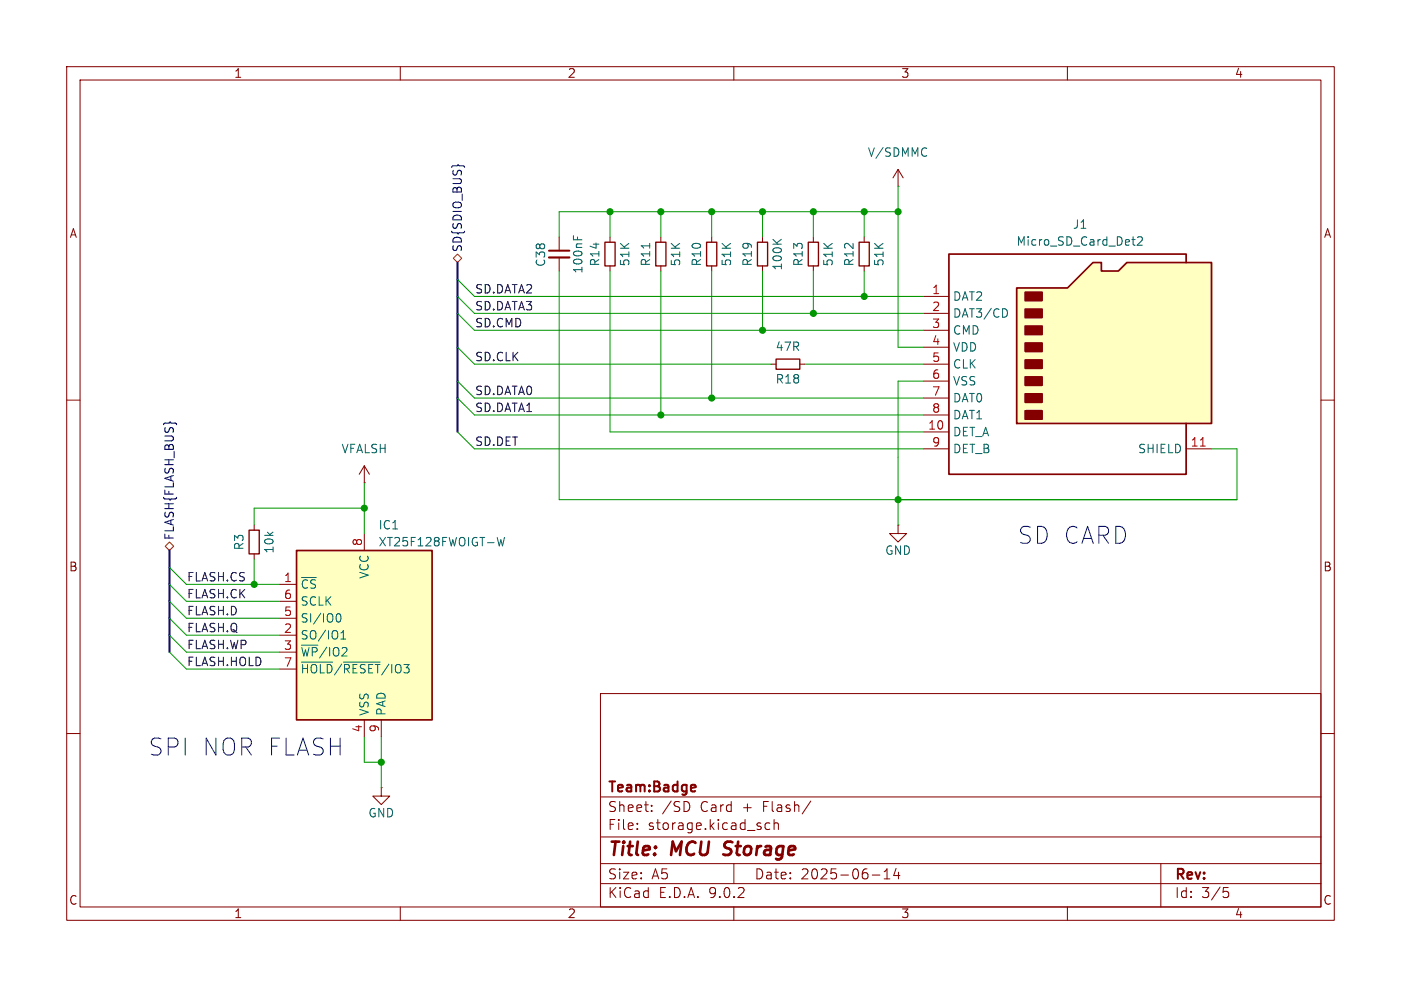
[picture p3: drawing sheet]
<svg xmlns="http://www.w3.org/2000/svg" width="210mm" height="148mm" viewBox="0 0 210 148" stroke-linecap="round" stroke-linejoin="round" font-family="sans-serif">
<g fill="none" stroke="#840000" stroke-width=".15">
<path d="M10 10h190v128h-190zM12 12h186v124h-186zM60 10v2M110 10v2M160 10v2M121.9 35.6v.7M121.9 39.9v.7M10 60h2M198 60h2M10 110h2M57.1 118.1v1.3h1.3l-1.3 1.3-1.2-1.3h1.2M57.1 118.1h.1"/>
<path d="M90 104h108v32h-108zM90 119.5h108M198 110h2M60 136v2M90 132.5h108M90 129.5h108M90 125.5h108M95.5 124.2v.2M95.5 123.5v.1M97.7 121.5v.2M97.7 120.8v.1M103.3 120.5v.8"/>
<path d="M110 136v2M110 129.5v3M115.4 123.5l-.4-.1-.3 .3v.4l.1 .2h.6M116 123.5a.37 .37 0 0 1 .7 .1v.8M116 122.9v1.5M121.5 120.1l-1.2 1.9M130.8 131.2h1.1M132.5 131.8h.9M132.5 130.7l.5-.4v1.5M134.3 130.2l-.3 1.1h.9M134.7 130.8v1M160 136v2"/>
<path d="M174 129.5v6.5M183.4 133.1h.7M183.5 133.7h.4l.3 .2v.4l-.2 .2-.5 .1"/>
</g>
<path d="M108.4 128.1l.3 .1M108.7 126.4l-.1 .2 .1 .4" fill="none" stroke="#840000" stroke-width=".4"/>
<path d="M104.2 117.8l.1 .2-.7 .2" fill="none" stroke="#840000" stroke-width=".3"/>
<path d="M121.2 36.3h1.5v3.6h-1.5z" fill="none" stroke="#840000" stroke-width=".2"/>
<path d="M44.4 82.6h20.4v25.4h-20.4z" fill="#ffffc2"/>
<path d="M44.4 82.6h20.4v25.4h-20.4z" fill="none" stroke="#840000" stroke-width=".25"/>
<g fill="none" stroke="#840000" stroke-width=".15">
<path d="M54.6 72.4h.1M54.6 69.9v2.5M54.6 69.9l-.8 1.2M54.6 69.9l.8 1.2M134.6 78.7v1.3h1.3l-1.3 1.3-1.3-1.3h1.3M134.6 78.7h.1M41.9 87.6h2.5M41.9 90.2h2.5M41.9 92.7h2.5M41.9 95.3h2.5M41.9 97.8h2.5M54.6 80v2.6"/>
<path d="M41.9 100.3h2.5M54.6 108v2.5M57.1 108v2.5"/>
</g>
<path d="M45.2 99.3h4.7M50.5 92.1l.2-.1a.69 .69 0 0 1 .5 .5 .69 .69 0 0 1-.3 .7l-.2 .1-.2-.1M51.1 95.8h.7M51.1 94.9l.4-.3v1.2M51.5 99.3h5.5M74.5 80.6l.3 1.3 .3-.9 .2 .9 .3-1.3" fill="none" stroke="#006464" stroke-width=".15"/>
<path d="M152.4 43.2h7.6l3.8-3.8h1.3v1.2h2.5l1.3-1.2h12.7v24.1h-29.2z" fill="#ffffc2"/>
<path d="M177.8 39.4v-1.3h-35.6v33h35.6v-7.6M152.4 43.2h7.6l3.8-3.8h1.3v1.2h2.5l1.3-1.2h12.7v24.1h-29.2z" fill="none" stroke="#840000" stroke-width=".25"/>
<g fill="#840000" stroke="#840000" stroke-width=".25">
<path d="M153.7 43.8h2.5v1.3h-2.5z"/>
<path d="M153.7 46.4h2.5v1.2h-2.5z"/>
<path d="M153.7 48.9h2.5v1.3h-2.5z"/>
<path d="M153.7 51.4h2.5v1.3h-2.5z"/>
<path d="M153.7 54h2.5v1.2h-2.5z"/>
<path d="M153.7 56.5h2.5v1.3h-2.5z"/>
<path d="M153.7 59.1h2.5v1.2h-2.5z"/>
<path d="M153.7 61.6h2.5v1.3h-2.5z"/>
</g>
<g fill="none" stroke="#840000" stroke-width=".15">
<path d="M83.8 35.6v2M83.8 38.6v2M91.4 35.6v.7M91.4 39.9v.7M99.1 35.6v.7M99.1 39.9v.7M106.7 35.6v.7M106.7 39.9v.7M114.3 35.6v.7M114.3 39.9v.7M129.5 35.6v.7M129.5 39.9v.7"/>
<path d="M134.6 27.9h.1M134.6 25.4l-.7 1.3M134.6 25.4l.8 1.3M134.6 25.4v2.5M115.6 54.6h.7M119.9 54.6h.7M138.4 44.5h3.8M138.4 47h3.8M138.4 49.5h3.8M138.4 52.1h3.8M138.4 54.6h3.8M138.4 57.2h3.8"/>
<path d="M138.4 59.7h3.8M38.1 78.7v.8M138.4 62.2h3.8M138.4 64.8h3.8M138.4 67.3h3.8M177.8 67.3h3.8M38.1 83.1v.7"/>
</g>
<path d="M86 35.4v.6M86.6 35.5v.5M97.4 36.5v.7M115.9 35.9l.7 .7M117.1 35.9l-.7 .5M138.9 22.2v.1M138.9 23.3v.1M169.7 35.9h.4M170 36.8h.1M170.5 35.6l.5-.1 .2 .1v.3l-.7 .9h.7M150.8 46.4l.2 .4v.5l-.2 .2" fill="none" stroke="#006464" stroke-width=".15"/>
<path d="M179.9 66.9h.8" fill="none" stroke="#a90000" stroke-width=".15"/>
<path d="M90.7 36.3h1.5v3.6h-1.5zM98.3 36.3h1.5v3.6h-1.5zM105.9 36.3h1.5v3.6h-1.5zM113.5 36.3h1.6v3.6h-1.6zM128.8 36.3h1.5v3.6h-1.5zM116.3 53.8h3.6v1.6h-3.6zM37.3 79.5h1.6v3.6h-1.6z" fill="none" stroke="#840000" stroke-width=".2"/>
<path d="M82.3 37.6h3" fill="none" stroke="#840000" stroke-width=".3"/>
<path d="M82.3 38.6h3" fill="none" stroke="#840000" stroke-width=".33"/>
<path d="M68.6 24.8l.1-.1v.1" fill="none" stroke="#000084" stroke-width=".15"/>
<path d="M67.9 38.7l.7-.6 .6 .6-.6 .7z" fill="none" stroke="#725600" stroke-width=".15"/>
<path d="M25.4 63.4l.1-.1 .1 .1" fill="none" stroke="#000084" stroke-width=".16"/>
<path d="M24.8 81.9l.6-.6 .6 .6-.6 .7z" fill="none" stroke="#725600" stroke-width=".16"/>
<path d="M68.6 39.4v25.4M25.4 82.6v15.2" fill="none" stroke="#000084" stroke-width=".3"/>
<g fill="none" stroke="#009600" stroke-width=".15">
<path d="M91.4 31.8v3.8M99.1 31.8v3.8M106.7 31.8v3.8M114.3 31.8v3.8M121.9 31.8v3.8M129.5 31.8v3.8M134.6 27.9v24.2h3.8M134.6 31.8h-50.8v3.8M68.6 57.2l2.5 2.5h67.3M68.6 41.9l2.5 2.6h67.3M68.6 44.5l2.5 2.5h67.3M68.6 47l2.5 2.5h67.3"/>
<path d="M68.6 52.1l2.5 2.5h44.5M68.6 59.7l2.5 2.5h67.3M83.8 40.6v34.3h101.6v-7.6h-3.8M91.4 40.6v24.2h47M99.1 40.6v21.6M106.7 40.6v19.1M114.3 40.6v8.9M120.6 54.6h17.8M121.9 40.6v6.4M129.5 40.6v3.9M138.4 57.2h-3.8v21.5M54.6 72.4v7.6"/>
<path d="M54.6 76.2h-16.5v2.5M68.6 64.8l2.5 2.5h67.3M25.4 97.8l2.5 2.5h14M25.4 92.7l2.5 2.6h14M25.4 95.3l2.5 2.5h14M25.4 85.1l2.5 2.5h14M25.4 87.6l2.5 2.6h14M25.4 90.2l2.5 2.5h14M38.1 83.8v3.8M54.6 110.5v3.8h2.5M57.1 110.5v7.6"/>
</g>
<g fill="#009600" stroke="#009600" stroke-width=".15">
<circle cx="99.1" cy="31.8" r=".46"/>
<circle cx="91.4" cy="31.8" r=".46"/>
<circle cx="38.1" cy="87.6" r=".46"/>
<circle cx="57.1" cy="114.3" r=".46"/>
<circle cx="54.6" cy="76.2" r=".46"/>
<circle cx="134.6" cy="74.9" r=".46"/>
<circle cx="106.7" cy="59.7" r=".46"/>
<circle cx="121.9" cy="47" r=".46"/>
<circle cx="121.9" cy="31.8" r=".46"/>
<circle cx="114.3" cy="31.8" r=".46"/>
<circle cx="129.5" cy="31.8" r=".46"/>
<circle cx="129.5" cy="44.5" r=".46"/>
<circle cx="134.6" cy="31.8" r=".46"/>
<circle cx="99.1" cy="62.2" r=".46"/>
<circle cx="114.3" cy="49.5" r=".46"/>
<circle cx="106.7" cy="31.8" r=".46"/>
</g>
<g font-size="3.5" fill="#0000c2">
<text x="152.4" y="81.8">SD CARD</text>
<text x="22.1" y="113.5">SPI NOR FLASH</text>
</g>
<g font-size="2.8" fill="#840000">
<text x="91" y="128.9">Title:</text>
<text x="100.7" y="128.9">MCU</text>
<text x="109.4" y="128.9">Storage</text>
</g>
<g font-size="2.1" fill="#840000">
<text x="91" y="119.2">Team:Badge</text>
<text x="91" y="124.7">File:</text>
<text x="91" y="122">Sheet:</text>
<text x="97.1" y="124.7">storage.kicad_sch</text>
<text x="99.2" y="122">/SD</text>
<text x="105" y="122">Card</text>
<text x="111.5" y="122">+</text>
<text x="114.6" y="122">Flash/</text>
<text x="91" y="134.9">KiCad</text>
<text x="91" y="132.1">Size:</text>
<text x="97.7" y="132.1">A5</text>
<text x="98.7" y="134.9">E.D.A.</text>
<text x="106.3" y="134.9">9.0.2</text>
<text x="113" y="132.1">Date:</text>
<text x="120" y="132.1">2025-06-14</text>
<text x="176" y="132.3">Rev:</text>
<text x="176" y="134.9">Id:</text>
<text x="180.1" y="134.9">3/5</text>
</g>
<g font-size="1.8" fill="#840000">
<text x="35" y="11.9">1</text>
<text x="85" y="11.9">2</text>
<text x="135" y="11.9">3</text>
<text x="185" y="11.9">4</text>
<text x="10.3" y="35.9">A</text>
<text x="198.4" y="35.9">A</text>
<text x="10.3" y="85.9">B</text>
<text x="198.3" y="85.9">B</text>
<text x="10.3" y="135.9">C</text>
<text x="35" y="137.9">1</text>
<text x="85" y="137.9">2</text>
<text x="135" y="137.9">3</text>
<text x="185" y="137.9">4</text>
<text x="198.3" y="135.9">C</text>
</g>
<g font-size="1.8" fill="#006464">
<text x="130" y="23.7">V/SDMMC</text>
<text x="160.7" y="34.5">J1</text>
<text x="81.9" y="40.1" transform="rotate(-90 81.9 40.1)">C38</text>
<text x="87.5" y="41.1" transform="rotate(-90 87.5 41.1)">100nF</text>
<text x="90.1" y="40" transform="rotate(-90 90.1 40)">R14</text>
<text x="94.6" y="40" transform="rotate(-90 94.6 40)">51K</text>
<text x="97.7" y="40" transform="rotate(-90 97.7 40)">R11</text>
<text x="102.2" y="40" transform="rotate(-90 102.2 40)">51K</text>
<text x="105.3" y="40" transform="rotate(-90 105.3 40)">R10</text>
<text x="109.8" y="40" transform="rotate(-90 109.8 40)">51K</text>
<text x="112.9" y="40" transform="rotate(-90 112.9 40)">R19</text>
<text x="117.4" y="40.7" transform="rotate(-90 117.4 40.7)">100K</text>
<text x="120.5" y="40" transform="rotate(-90 120.5 40)">R13</text>
<text x="125" y="40" transform="rotate(-90 125 40)">51K</text>
<text x="128.2" y="40" transform="rotate(-90 128.2 40)">R12</text>
<text x="132.7" y="40" transform="rotate(-90 132.7 40)">51K</text>
<text x="152.3" y="37.1">Micro_SD_Card_Det2</text>
<text x="142.7" y="45.3">DAT2</text>
<text x="142.7" y="47.9">DAT3/CD</text>
<text x="116.2" y="52.8">47R</text>
<text x="142.7" y="50.4">CMD</text>
<text x="142.7" y="52.9">VDD</text>
<text x="116.2" y="57.7">R18</text>
<text x="142.7" y="55.5">CLK</text>
<text x="142.7" y="58">VSS</text>
<text x="142.7" y="60.6">DAT0</text>
<text x="142.7" y="63.1">DAT1</text>
<text x="142.7" y="65.6">DET_A</text>
<text x="51.1" y="68.2">VFALSH</text>
<text x="142.7" y="68.2">DET_B</text>
<text x="170.5" y="68.2">SHIELD</text>
<text x="36.7" y="82.6" transform="rotate(-90 36.7 82.6)">R3</text>
<text x="41.2" y="83.1" transform="rotate(-90 41.2 83.1)">10k</text>
<text x="56.7" y="79.6">IC1</text>
<text x="56.7" y="82.1">XT25F128FWOIGT-W</text>
<text x="132.6" y="83.4">GND</text>
<text x="45" y="88.5">~{CS}</text>
<text x="55.5" y="86.9" transform="rotate(-90 55.5 86.9)">VCC</text>
<text x="45" y="91">SCLK</text>
<text x="45" y="93.6">SI/IO0</text>
<text x="45" y="96.1">SO/IO1</text>
<text x="45" y="98.7">~{WP}/IO2</text>
<text x="45" y="101.2">~{HOLD}/~{RESET}/IO3</text>
<text x="55.5" y="107.4" transform="rotate(-90 55.5 107.4)">VSS</text>
<text x="58" y="107.4" transform="rotate(-90 58 107.4)">PAD</text>
<text x="55.1" y="122.8">GND</text>
</g>
<g font-size="1.8" fill="#000084">
<text x="69.4" y="37.9" transform="rotate(-90 69.4 37.9)">SD{SDIO_BUS}</text>
<text x="26.3" y="81.1" transform="rotate(-90 26.3 81.1)">FLASH{FLASH_BUS}</text>
</g>
<g font-size="1.8" fill="#0f0f0f">
<text x="71.1" y="44.1">SD.DATA2</text>
<text x="71.1" y="46.6">SD.DATA3</text>
<text x="71.1" y="49.2">SD.CMD</text>
<text x="71.1" y="59.3">SD.DATA0</text>
<text x="71.1" y="54.3">SD.CLK</text>
<text x="71.1" y="61.9">SD.DATA1</text>
<text x="71.1" y="67">SD.DET</text>
<text x="27.9" y="87.3">FLASH.CS</text>
<text x="27.9" y="89.8">FLASH.CK</text>
<text x="27.9" y="94.9">FLASH.Q</text>
<text x="27.9" y="92.4">FLASH.D</text>
<text x="27.9" y="100">FLASH.HOLD</text>
<text x="27.9" y="97.4">FLASH.WP</text>
</g>
<g font-size="1.8" fill="#a90000">
<text x="139.6" y="44.2">1</text>
<text x="139.6" y="46.7">2</text>
<text x="139.6" y="49.3">3</text>
<text x="139.6" y="51.8">4</text>
<text x="139.6" y="54.4">5</text>
<text x="139.6" y="56.9">6</text>
<text x="139.6" y="59.4">7</text>
<text x="139" y="64.5">10</text>
<text x="139.6" y="62">8</text>
<text x="139.6" y="67.1">9</text>
<text x="178.4" y="67.1">11</text>
<text x="54.4" y="82" transform="rotate(-90 54.4 82)">8</text>
<text x="42.5" y="87.4">1</text>
<text x="42.5" y="89.9">6</text>
<text x="42.5" y="92.5">5</text>
<text x="42.5" y="95">2</text>
<text x="42.5" y="97.5">3</text>
<text x="42.5" y="100.1">7</text>
<text x="54.4" y="109.9" transform="rotate(-90 54.4 109.9)">4</text>
<text x="56.9" y="109.9" transform="rotate(-90 56.9 109.9)">9</text>
</g>
</svg>
